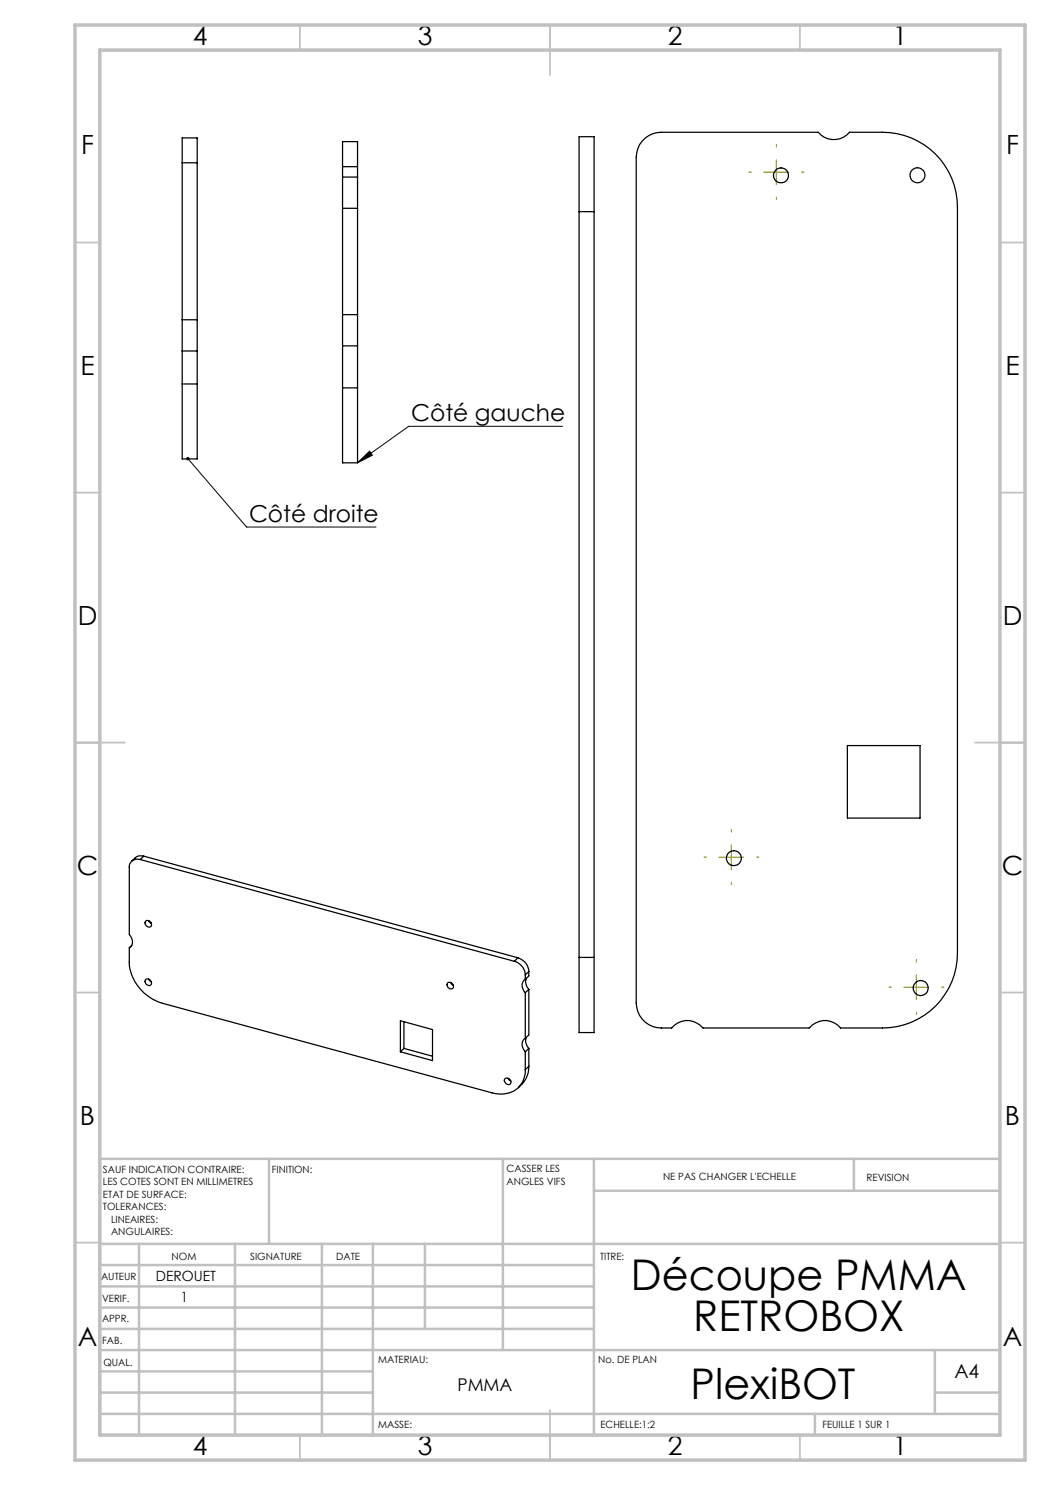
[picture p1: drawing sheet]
<svg xmlns="http://www.w3.org/2000/svg" width="210mm" height="297mm" viewBox="0 0 210 297" stroke-linecap="round" stroke-linejoin="round" font-family="sans-serif">
<path d="M37.6 91.7l11.7 13.7h25.9M71.5 92.6l2.4-2.4 .6 .8zM112.5 85.3h-30.8l-10.2 7.3" fill="none" stroke="#000" stroke-width=".2"/>
<path d="M150.3 34.4h-.5M155.3 39.4v.5M155.3 29.4v-.5M160.3 34.4h.5M141.3 171.4h-.5M146.3 176.4v.5M146.3 166.4v-.5M151.3 171.4h.5M178.3 197.4h-.5M183.3 192.4v-.5M188.3 197.4h.5M183.3 202.4v.5" fill="none" stroke="#808000" stroke-width=".2" stroke-dasharray="30.5 1.3 1.3 1.3"/>
<path d="M152.8 34.4h5M155.3 31.9v5M143.8 171.4h5M146.3 168.9v5.1M180.8 197.4h5M183.3 194.9v5.1" fill="none" stroke="#808000" stroke-width=".2"/>
<g fill="none" stroke="#c0c0c0" stroke-width=".35">
<path d="M60 5v5M110 5v10M160 5v5M15 48.5h5M200 48.5h5M15 98.5h5M200 98.5h5M15 148.5h10M195 148.5h10M15 198.5h5M200 198.5h5M15 248.5h5"/>
<path d="M200 248.5h5M60 287v5M110 282v10M160 287v5"/>
</g>
<g fill="none" stroke="#c0c0c0" stroke-width=".5">
<path d="M53.8 231.8v17M100.6 231.8v38.2M118.8 231.8v55.2M118.8 238.2h81.2M170.8 231.8v6.4M200 231.8h-180v55.2M20 248.8h180M20 257.3h98.8M20 253h98.8M27.8 248.8v38.2M47 248.8v38.2M64.4 248.8v38.2"/>
<path d="M74.6 248.8v38.2M85 248.8v17M20 265.8h98.8M20 261.5h98.8M20 278.5h54.6M20 274.3h54.6M20 270h180M187 278.5h13M187 270v12.8M20 282.8h180M163 282.8v4.2"/>
</g>
<path d="M15 5h190v287h-190zM20 10h180v277h-180z" fill="none" stroke="#c0c0c0" stroke-width=".7"/>
<path d="M37.4 91.5a.33 .33 0 0 0 0 .5 .33 .33 0 0 0 .5-.2 .33 .33 0 0 0-.5-.4l.2 .3zM71.5 92.6l2.4-2.4 .6 .8z" fill="#000"/>
<g fill="none" stroke="#000" stroke-width=".25">
<path d="M36.4 32.6v-5h3v5M36.4 32.6h3M36.4 32.6v31.4M39.4 32.6v31.4M68.5 33.3v-5h3v5M68.5 35.4v6.3M68.5 33.3v2.1M68.5 33.3h3M68.5 35.4h3M71.5 35.4v6.3M71.5 33.3v2.1M129 27.6a4.8 4.8 0 0 1 3.3-1.1h31.4a4.1 4.1 0 0 0 6.2 0h6.6a14.9 14.9 0 0 1 15 14.9v149.2a14.9 14.9 0 0 1-15 15h-8.4a4 4 0 0 0-6.2 0h-21.3a4 4 0 0 0-6.3 0 6.8 6.8 0 0 1-5.3-1.2 5 5 0 0 1-1.8-3.8v-169.2a5.1 5.1 0 0 1 1.8-3.8z"/>
<path d="M68.5 41.7v21.2M68.5 41.7h3M71.5 41.7v21.2M115.8 42.3v-15h3v15M115.8 42.3v149.2M115.8 42.3h3M118.8 42.3v149.2M36.4 76.8v15h3v-15M36.4 64v6.2M36.4 64h3M36.4 70.2v6.6M36.4 76.8h3"/>
<path d="M36.4 70.2h3M39.4 64v6.2M39.4 70.2v6.6M68.5 62.9v6.3M68.5 77.6v15h3v-15M68.5 62.9h3M68.5 69.2v8.4M68.5 77.6h3M68.5 69.2h3M71.5 62.9v6.3M71.5 69.2v8.4M169.5 149.1h14.5v14.5h-14.5z"/>
<path d="M28 171.9a1.59 1.59 0 0 0-2.1 1.6v13.4a1.73 1.73 0 0 1 0 2.7M28 171.9l74.9 20.4M28.8 171.2h-.4a2.18 2.18 0 0 0-2.1 1.1M28.8 171.2l-.8 .7M28.8 171.2l74.8 20.4M25.9 189.6a11.3 11.3 0 0 0 .2 4.7 9.4 9.4 0 0 0 6.4 6.4l65.9 17.9a5 5 0 0 0 6.4-2.9l.3-1.7M26.4 189.1l-.5 .5M29.1 184.3a.73 .73 0 0 1 1 .1 .73 .73 0 0 1-.1 1 .84 .84 0 0 1-.9-1.1zM29.1 195.9a.73 .73 0 0 1 1 .2 .73 .73 0 0 1-.1 1 .82 .82 0 0 1-.9-1.2zM29.7 184.1l.6 .6M29.7 195.8l.6 .6M89.5 196.6a.77 .77 0 0 1 1 .1 .77 .77 0 0 1 0 1 .8 .8 0 0 1-.9-.2 .8 .8 0 0 1-.1-.9z"/>
<path d="M90.1 196.5l.6 .6M102.9 192.3a3 3 0 0 1 2.2 2.7M103.6 191.6a3 3 0 0 1 2.2 2.7M103.6 191.6l-.7 .7M105.1 195.9a1.68 1.68 0 0 0 0 2.6M105.1 195v.9M105.1 198.5v9.2M105.3 195.7l-.2 .5 .1 .7 .6 1M105.8 194.3l-.7 .7M105.8 194.3v.9l-.7 .7M105.8 197.9v9.1l-.7 .7M105.8 197.9l-.7 .6"/>
<path d="M115.8 191.5v15h3v-15M115.8 191.5h3M80.1 204.1l6.4 1.8v6.2l-6.4-1.7zM80.8 209.7l-.7 .7M80.8 204.4v5.3M80.8 209.7l5.7 1.5M101.1 215.6a.76 .76 0 0 1 .9 .4 .76 .76 0 0 1-.1 .9 .79 .79 0 0 1-.9-.3 .79 .79 0 0 1 .1-1zM101.6 215.6l.6 .6M105.1 207.7a1.67 1.67 0 0 0 0 2.7M105.1 210.4v3.6M105.3 207.5l-.2 .5 .1 .7 .6 1M105.8 213.3a5.2 5.2 0 0 1-2.1 4.2"/>
<path d="M105.8 209.7v3.6M105.8 209.7l-.7 .7M105.8 213.3l-.7 .7"/>
<circle cx="156.2" cy="35.1" r="1.51"/>
<circle cx="183.5" cy="35" r="1.5"/>
<circle cx="146.8" cy="171.6" r="1.5"/>
<circle cx="184.1" cy="197.6" r="1.51"/>
</g>
<g font-size="8.5">
<text x="126.2" y="258.1">Découpe PMMA</text>
<text x="138.7" y="266.2">RETROBOX</text>
<text x="138.1" y="279.7">PlexiBOT</text>
</g>
<g font-size="5.3">
<text x="38.5" y="9">4</text>
<text x="83.5" y="9">3</text>
<text x="133.6" y="9">2</text>
<text x="178.6" y="9">1</text>
<text x="16.2" y="30.8">F</text>
<text x="201.2" y="30.8">F</text>
<text x="16.1" y="75">E</text>
<text x="201.1" y="75">E</text>
<text x="15.5" y="125">D</text>
<text x="200.5" y="125">D</text>
<text x="15.4" y="175">C</text>
<text x="200.4" y="175">C</text>
<text x="16" y="225">B</text>
<text x="201" y="225">B</text>
<text x="15.5" y="269.3">A</text>
<text x="200.5" y="269.3">A</text>
<text x="38.5" y="291">4</text>
<text x="83.5" y="291">3</text>
<text x="133.6" y="291">2</text>
<text x="178.6" y="291">1</text>
</g>
<g font-size="4.7">
<text x="82.2" y="84.2">Côté gauche</text>
<text x="49.8" y="104.4">Côté droite</text>
</g>
<text font-size="3.9" x="190.9" y="275.5">A4</text>
<text font-size="3.5" x="91.5" y="278.2">PMMA</text>
<g font-size="2.8">
<text x="31.2" y="256.3">DEROUET</text>
<text x="36.2" y="260.5">1</text>
</g>
<g font-size="2">
<text x="20.6" y="234.6">SAUF INDICATION CONTRAIRE:</text>
<text x="20.6" y="237.1">LES COTES SONT EN MILLIMETRES</text>
<text x="20.6" y="239.6">ETAT DE SURFACE:</text>
<text x="54.4" y="234.6">FINITION:</text>
<text x="101.3" y="234.5">CASSER LES</text>
<text x="101.3" y="237">ANGLES VIFS</text>
<text x="132.6" y="236">NE PAS CHANGER L'ECHELLE</text>
<text x="173.3" y="236.2">REVISION</text>
<text x="20.6" y="242.1">TOLERANCES:</text>
<text x="22.2" y="244.6">LINEAIRES:</text>
<text x="22.2" y="247.1">ANGULAIRES:</text>
<text x="34.3" y="252">NOM</text>
<text x="50" y="251.9">SIGNATURE</text>
<text x="67.2" y="251.9">DATE</text>
<text x="120" y="251.9">TITRE:</text>
<text x="20.2" y="256.1">AUTEUR</text>
<text x="20.4" y="260.3">VERIF.</text>
<text x="20.4" y="264.4">APPR.</text>
<text x="20.5" y="268.8">FAB.</text>
<text x="20.7" y="273.1">QUAL.</text>
<text x="75.7" y="272.5">MATERIAU:</text>
<text x="119.6" y="272.5">No. DE PLAN</text>
<text x="75.6" y="285.5">MASSE:</text>
<text x="120.1" y="285.6">ECHELLE:1:2</text>
<text x="164.5" y="285.6">FEUILLE 1 SUR 1</text>
</g>
</svg>
